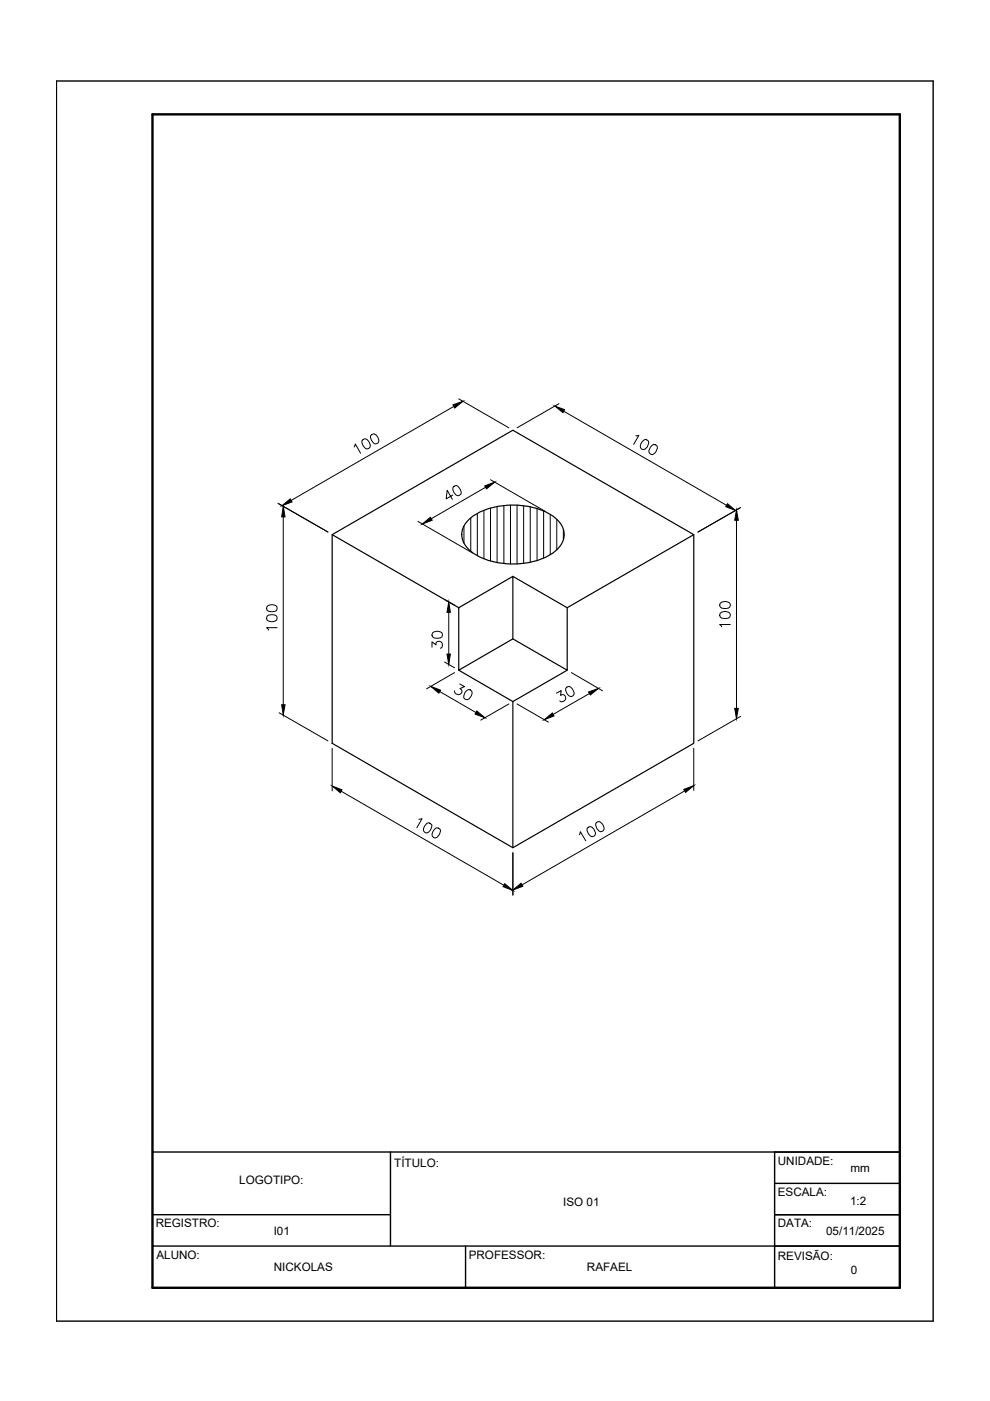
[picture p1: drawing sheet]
<svg xmlns="http://www.w3.org/2000/svg" width="210mm" height="297mm" viewBox="0 0 210 297" stroke-linecap="round" stroke-linejoin="round" font-family="sans-serif">
<!-- layer: CONTORNO 1 -->
<path d="M70.4 113.4l38.3-22.2 38.4 22.2v44.2l-38.4 22.1-38.3-22.1zM70.4 113.4l26.9 15.4v13.3l11.4-6.6v-13.3l-11.4 6.6M99.4 110.2a15.1 15.1 0 0 1 12.2-2.9 9.9 9.9 0 0 1 7.6 4.4 4.3 4.3 0 0 1-1.8 5.4 16.4 16.4 0 0 1-17.2 0 4.3 4.3 0 0 1-.8-6.9zM147.1 113.4l-26.8 15.4M108.7 122.2l11.6 6.6v13.3l-11.6-6.6M97.3 142.1l11.4 6.6 11.6-6.6M108.7 148.7v31" fill="none" stroke="#000" stroke-width=".25"/>
<!-- layer: HACHURA -->
<g fill="none" stroke="#000" stroke-width=".21">
<path d="M98.4 111.5v3.7M99.8 109.8v7.1M101.2 108.9v8.9M102.6 108.2v10.3M104 107.7v11.2M105.4 107.4v11.9M106.8 107.2v12.3M108.2 107.1v12.5M109.6 107.1v12.5M111 107.2v12.3M112.4 107.4v11.8M113.9 107.8v11.1"/>
<path d="M115.3 108.3v10M116.7 109v8.6M118.1 110.1v6.5M119.5 112.3v2"/>
</g>
<!-- layer: COTA -->
<g fill="none" stroke="#000" stroke-width=".21">
<path d="M75.1 94.8l.2-.7 1.1 2M76.7 93.5a.71 .71 0 0 1 1.1-.3 1.42 1.42 0 0 1 .5 1.8l-.2 .1a.98 .98 0 0 1-1.2-.8zM78.6 92.4a.79 .79 0 0 1 1.1-.3 1.42 1.42 0 0 1 .4 1.9l-.2 .1a.98 .98 0 0 1-1.2-.8zM96.2 86.2l-34.5 19.9M97.3 84.6l10.6 6.1M118.5 85.6l-8.9 5.1M119.5 87.2l34.5 19.9M134.8 92.4l.7-.1-1.1 1.9M136.5 93.3a.67 .67 0 0 1 .7 0 .67 .67 0 0 1 .3 .7 1.35 1.35 0 0 1-1.3 1.3l-.2-.1a.98 .98 0 0 1 .1-1.4zM138.3 94.4a.7 .7 0 0 1 .7 0 .7 .7 0 0 1 .4 .6 1.45 1.45 0 0 1-1.4 1.3l-.2-.1a.98 .98 0 0 1 .1-1.4zM58.9 106.7l10.6 6.1-10.3-6M60.1 109.6v39.8"/>
<path d="M88.6 110.6l11.6 6.6M102.9 103.3l-11.4 6.7M104 101.7l11.6 6.7M156.2 110.3v39.9M157 107.6l-9 5.2M94.3 127.1l2.1 1.2M95.2 129.8v8.9M59.2 151.1l10.3 6M70.4 158.7v9M94.3 140.4l2.1 1.2M96.4 142.6l-5.9 3.4M107.9 149.3l-6 3.4"/>
<path d="M109.6 149.3l6.7 3.8M121.1 142.6l6.6 3.9M147.1 158.7v8.9M157 151.9l-9 5.2M72.3 167.8l34.5 19.9M88.8 173.7l.7-.1-1.1 1.9M90.5 174.6a.69 .69 0 0 1 .7 0 .69 .69 0 0 1 .4 .6 1.45 1.45 0 0 1-1.4 1.4l-.2-.2a.98 .98 0 0 1 .1-1.4zM92.3 175.7a.69 .69 0 0 1 .7-.1 .69 .69 0 0 1 .4 .7 1.45 1.45 0 0 1-1.4 1.3l-.2-.1a.98 .98 0 0 1 .1-1.4zM122.8 177l.2-.7 1.2 2M124.7 175.4l.2-.1a1.29 1.29 0 0 1 1.1 1.9l-.5 .2a1.71 1.71 0 0 1-1-1.7zM126.5 174.4l.2-.2a1.29 1.29 0 0 1 1.1 2l-.1 .1a1.16 1.16 0 0 1-1.4-1.3v-.4zM145.2 167.7l-34.5 19.9"/>
<path d="M108.7 180.8v9"/>
</g>
<g fill="#000" stroke="#000" stroke-width=".21">
<path d="M96 85.8l2.2-.7-1.8 1.4zM117.6 86.1l2.1 .8-.3 .6zM60.1 107.3l.3 2.3h-.7zM59.8 107.2l1.7-1.4 .4 .6zM89.5 111.1l1.8-1.4 .3 .6zM102.8 103l2.1-.8-1.7 1.5zM154.2 106.8l1.7 1.4-2-.8zM156.2 108.1l.3 2.2h-.7zM95.2 127.6l.3 2.2h-.7zM94.8 138.7h.7l-.3 2.2zM59.7 149.4h.7l-.3 2.2zM91.3 145.5l2.1 .8-.4 .7z"/>
<path d="M101.1 150.7l1.7 1.5-2.1-.8zM115.4 152.6l1.7-1.4 .4 .6zM124.8 146.7l2.1-.7-1.7 1.3zM155.8 150.2h.7l-.3 2.2zM70.4 166.7l2.1 .8-.3 .6zM145 167.4l2.1-.8-1.7 1.4zM107 187.4l1.7 1.4-2-.8zM108.7 188.7l1.8-1.4 .4 .6z"/>
</g>
<!-- layer: CONTORNO 2 -->
<path d="M12 17.2h185.9v262.9h-185.9zM32.3 257.5h50.5M32.3 244.2h158.5M82.8 244.2v20M164.2 257.5h26.6M164.2 250.9h26.6M164.2 244.2v28.8M32.3 264.2h158.5M98.7 264.2v8.8" fill="none" stroke="#000" stroke-width=".3"/>
<!-- layer: CONTORNO 3 -->
<path d="M32.3 24.2h158.5v248.8h-158.5z" fill="none" stroke="#000" stroke-width=".51"/>
<g font-size="6.6">
<text x="93.5" y="107.2">40</text>
<text x="95.2" y="149.6">30</text>
<text x="116.8" y="149.9">30</text>
</g>
<g font-size="5.3">
<text x="59.6" y="134.8" transform="rotate(-90 59.6 134.8)">100</text>
<text x="155.6" y="134.1" transform="rotate(-90 155.6 134.1)">100</text>
<text x="94.5" y="138.6" transform="rotate(-90 94.5 138.6)">30</text>
</g>
<g font-size="2.5">
<text x="50.7" y="251">LOGOTIPO:</text>
<text x="83.6" y="247.4">TÍTULO:</text>
<text x="164.9" y="246.9">UNIDADE:</text>
<text x="180.3" y="248.5">mm</text>
<text x="119.4" y="255.7">ISO 01</text>
<text x="164.9" y="253.6">ESCALA:</text>
<text x="180.2" y="255.5">1:2</text>
<text x="33" y="260.3">REGISTRO:</text>
<text x="58" y="261.9">I01</text>
<text x="164.9" y="260.2">DATA:</text>
<text x="175.2" y="261.9">05/11/2025</text>
<text x="33.2" y="266.9">ALUNO:</text>
<text x="58.1" y="269.5">NICKOLAS</text>
<text x="99.4" y="266.9">PROFESSOR:</text>
<text x="124.4" y="269.5">RAFAEL</text>
<text x="164.9" y="267.2">REVISÃO:</text>
<text x="180.4" y="270">0</text>
</g>
</svg>
